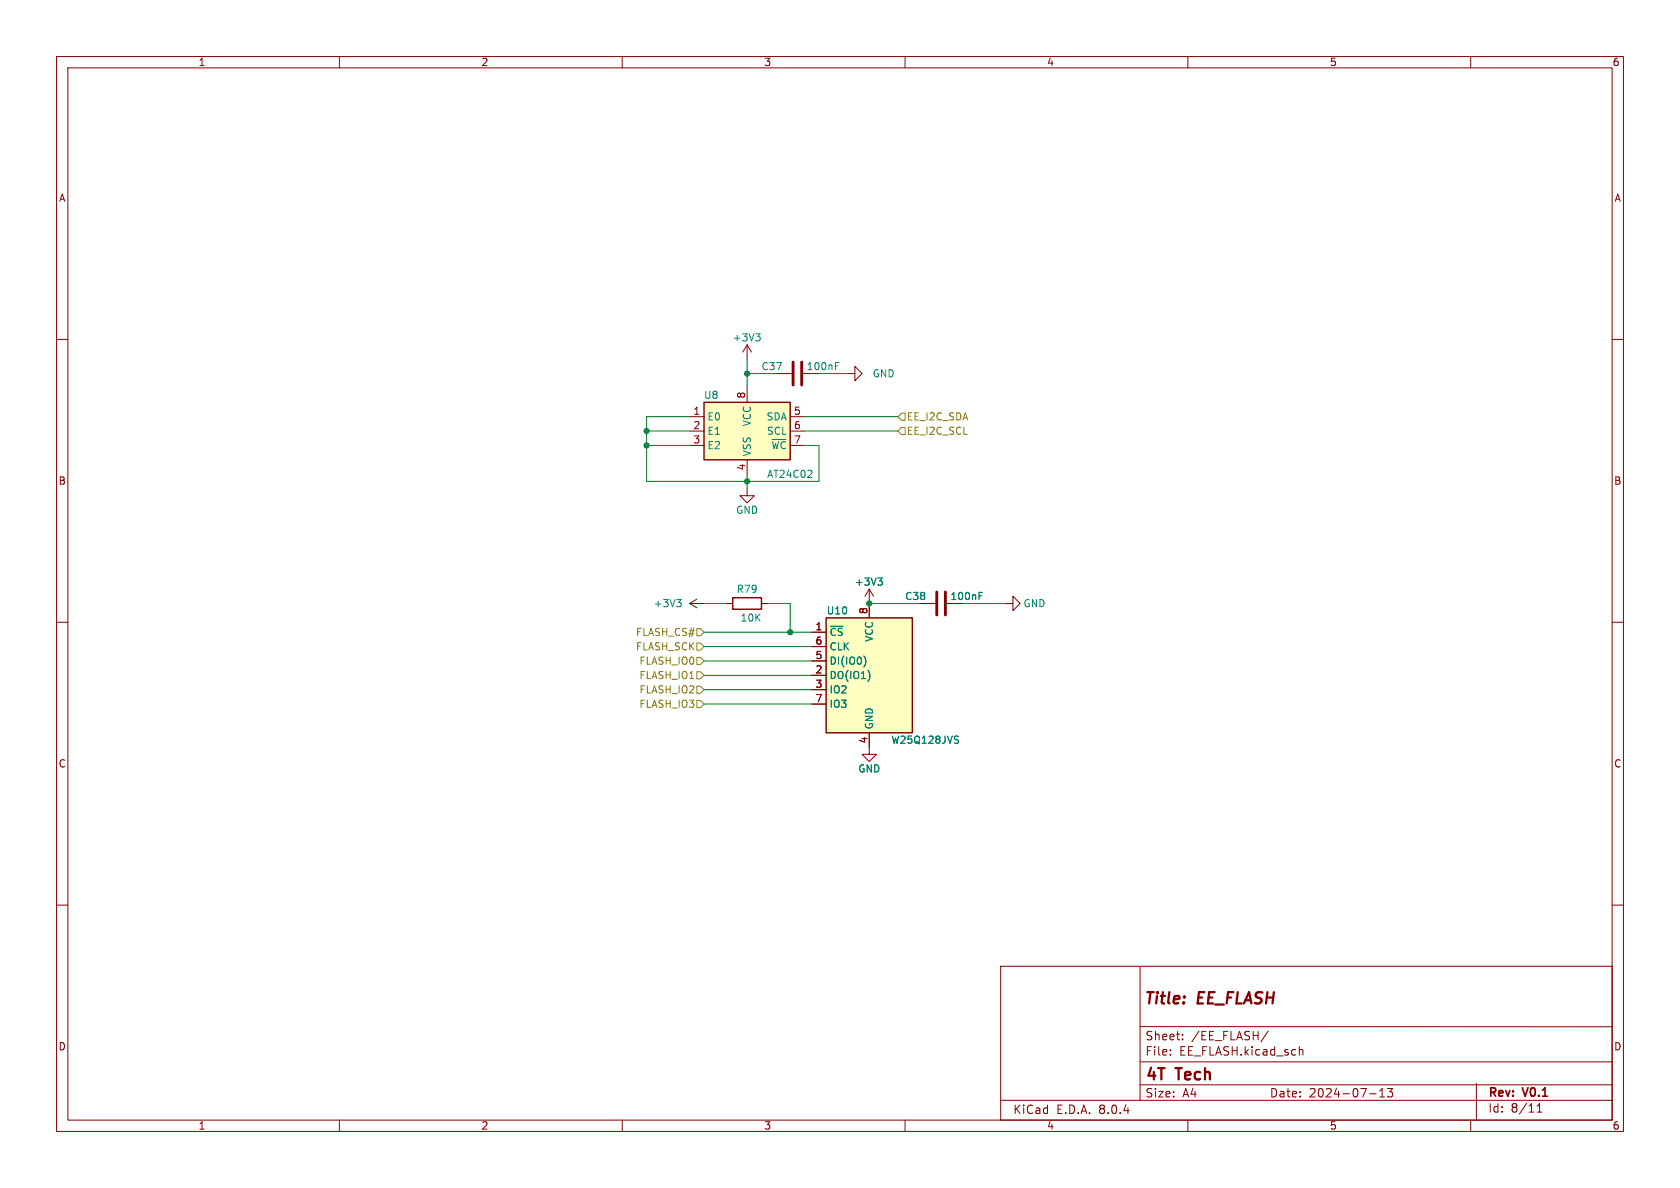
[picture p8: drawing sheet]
<svg xmlns="http://www.w3.org/2000/svg" width="297mm" height="210mm" viewBox="0 0 297 210" stroke-linecap="round" stroke-linejoin="round" font-family="sans-serif">
<g fill="none" stroke="#840000" stroke-width=".18">
<path d="M10 10h277v190h-277zM12 12h273v186h-273zM60 10v2M110 10v2M160 10v2M210 10v2M260 10v2M10 60h2M285 60h2M149.9 66h1.2v-1.2l1.3 1.2-1.3 1.3v-1.3M132.1 86.4v1.2h1.2l-1.2 1.3-1.3-1.3h1.3M10 110h2"/>
<path d="M153.7 104.1l-.8 1.3M153.7 104.1v2.6M153.7 104.1l.7 1.3M162.6 106.7h2.8M167.4 106.7h2.8M285 110h2M153.7 132.1v1.3h1.2l-1.2 1.2-1.3-1.2h1.3M10 160h2M285 160h2M176.9 170.8h108.1v27.2h-108.1zM201.5 170.9v23.7M60 198v2"/>
<path d="M110 198v2M160 198v2M177 194.5h108M201.5 181.5h83.5M201.5 191.8h83.5M201.5 187.7h83.5M206.9 186.4v.1M206.9 185.6v.1M209.1 183.7v.1M209.1 182.9v.1M210 198v2M224.2 182.2l-1.3 2"/>
<path d="M229.7 185v1.5M229.7 185.7l.2-.2 .4 .1v.9M242.1 193.3h1.2M243.9 193.9h.9M243.9 192.8l.4-.4v1.5M245.3 192.4h.9l-.5 .6 .4 .1v.7l-.2 .1h-.4l-.2-.1M260 198v2M261 191.5v6.5M271.7 196.6h.9M271.7 195.5l.5-.4v1.5"/>
</g>
<path d="M165.6 104.6v4.1M167.1 104.6v4.1" fill="none" stroke="#840000" stroke-width=".51"/>
<path d="M155.2 102.2h.8l-.5 .5M155.7 102.7l.3 .2v.3l-.3 .2M173.1 105.3h.4M173.1 104.7h.6" fill="none" stroke="#008484" stroke-width=".18"/>
<path d="M146 109.2h15.3v20.3h-15.3z" fill="#ffffc2"/>
<path d="M146 109.2h15.3v20.3h-15.3z" fill="none" stroke="#840000" stroke-width=".25"/>
<g fill="none" stroke="#840000" stroke-width=".18">
<path d="M132.1 61l-.8 1.2M132.1 61v2.5M132.1 61l.7 1.2M137.2 66h2.8M142 66h2.8M121.9 106.7l1.3 .7M121.9 106.7h2.6M123.2 105.9l-1.3 .8M143.5 111.8h2.5M143.5 119.4h2.5M143.5 116.8h2.5M143.5 114.3h2.5"/>
<path d="M153.7 106.7v2.5M177.8 106.7h1.3v-1.3l1.2 1.3-1.2 1.3v-1.3M143.5 121.9h2.5M143.5 124.5h2.5M153.7 129.5v2.6"/>
</g>
<path d="M133.6 59h.8l-.4 .5M134.1 59.5l.3 .2v.3l-.3 .3M147.7 64.7h.4M147.7 64.1h.6M119.6 106h.8l-.4 .5M120.2 106.5l.2 .2v.3l-.2 .3M152.8 116a1.49 1.49 0 0 1 0 1.8M153.7 119.1v.8M169 130.1l.4 .1M169.2 130.8l.2 .2-.2 .4" fill="none" stroke="#008484" stroke-width=".18"/>
<path d="M140.2 64v4.1M141.7 64v4.1" fill="none" stroke="#840000" stroke-width=".51"/>
<path d="M124.5 71.1h15.2v10.2h-15.2z" fill="#ffffc2"/>
<path d="M124.5 71.1h15.2v10.2h-15.2zM129.5 105.7h5.1v2h-5.1z" fill="none" stroke="#840000" stroke-width=".25"/>
<g fill="none" stroke="#840000" stroke-width=".18">
<path d="M121.9 73.7h2.6M121.9 76.2h2.6M121.9 78.7h2.6M132.1 68.6v2.5M139.7 73.7h2.5M139.7 76.2h2.5M139.7 78.7h2.5M132.1 81.3v2.5M128.3 106.7h1.2M134.6 106.7h1.3M143.5 111.8h2.5M143.5 119.4h2.5"/>
<path d="M143.5 116.8h2.5M143.5 114.3h2.5M153.7 106.7v2.5M162.6 106.7h2.8M167.4 106.7h2.8M143.5 121.9h2.5M143.5 124.5h2.5M153.7 129.5v2.6"/>
</g>
<path d="M142.8 84.4h.7M143.5 83.3v.4M152.8 116a1.49 1.49 0 0 1 0 1.8M153.7 119.1v.8M155.2 102.2h.8l-.5 .5M155.7 102.7l.3 .2v.3l-.3 .2M173.1 105.3h.4M173.1 104.7h.6M169 130.1l.4 .1M169.2 130.8l.2 .2-.2 .4" fill="none" stroke="#008484" stroke-width=".18"/>
<path d="M159.4 75.6h.6v1.2h-.6l-.7-.6zM159.4 73h.6v1.3h-.6l-.7-.6zM123.2 113.7h.6l.7 .6-.7 .6h-.6zM123.2 111.1h.6l.7 .7-.7 .6h-.6zM123.2 118.7h.6l.7 .7-.7 .6h-.6zM123.2 116.2h.6l.7 .6-.7 .7h-.6zM123.2 123.8h.6l.7 .7-.7 .6h-.6zM123.2 121.3h.6l.7 .6-.7 .7h-.6z" fill="none" stroke="#848400" stroke-width=".18"/>
<g fill="none" stroke="#008400" stroke-width=".18">
<path d="M114.3 76.2h7.6M114.3 78.7h7.6M121.9 73.7h-7.6v11.4h30.5v-6.4h-2.6M132.1 66h5.1M132.1 63.5v5.1M142.2 76.2h16.5M142.2 73.7h16.5M144.8 66h5.1M132.1 83.8v2.6M124.5 106.7h3.8M124.5 119.4h19M124.5 114.3h19"/>
<path d="M124.5 116.8h19M124.5 111.8h19M135.9 106.7h3.8v5.1M153.7 106.7h8.9M170.2 106.7h7.6M124.5 124.5h19M124.5 121.9h19"/>
</g>
<g fill="#008400" stroke="#008400" stroke-width=".18">
<circle cx="132.1" cy="85.1" r=".46"/>
<circle cx="132.1" cy="66" r=".46"/>
<circle cx="153.7" cy="106.7" r=".46"/>
<circle cx="139.7" cy="111.8" r=".46"/>
<circle cx="114.3" cy="78.7" r=".46"/>
<circle cx="114.3" cy="76.2" r=".46"/>
</g>
<g font-size="2.8" fill="#840000">
<text x="202.1" y="178.1">Title:</text>
<text x="211.8" y="178.1">EE_FLASH</text>
<text x="202.4" y="191.5">4T</text>
<text x="208.1" y="191.5">Tech</text>
</g>
<g font-size="2.1" fill="#840000">
<text x="202.4" y="184.1">Sheet:</text>
<text x="210.6" y="184.1">/EE_FLASH/</text>
<text x="202.4" y="186.8">File:</text>
<text x="208.5" y="186.8">EE_FLASH.kicad_sch</text>
<text x="179" y="197.1">KiCad</text>
<text x="186.7" y="197.1">E.D.A.</text>
<text x="194.3" y="197.1">8.0.4</text>
<text x="202.4" y="194.2">Size:</text>
<text x="209" y="194.2">A4</text>
<text x="224.4" y="194.2">Date:</text>
<text x="231.4" y="194.2">2024-07-13</text>
<text x="263" y="194.3">Rev:</text>
<text x="263" y="196.9">Id:</text>
<text x="267.1" y="196.9">8/11</text>
<text x="269.4" y="194.3">V0.1</text>
</g>
<g font-size="1.8" fill="#840000">
<text x="35" y="11.9">1</text>
<text x="85" y="11.9">2</text>
<text x="135" y="11.9">3</text>
<text x="185" y="11.9">4</text>
<text x="235" y="11.9">5</text>
<text x="285" y="11.9">6</text>
<text x="10.3" y="35.9">A</text>
<text x="285.3" y="35.9">A</text>
<text x="131.8" y="70.6" transform="rotate(-90 131.8 70.6)">8</text>
<text x="122.5" y="73.4">1</text>
<text x="122.5" y="75.9">2</text>
<text x="140.3" y="73.4">5</text>
<text x="140.3" y="75.9">6</text>
<text x="122.5" y="78.5">3</text>
<text x="131.8" y="83.3" transform="rotate(-90 131.8 83.3)">4</text>
<text x="140.3" y="78.5">7</text>
<text x="10.3" y="85.9">B</text>
<text x="285.3" y="85.9">B</text>
<text x="144.1" y="111.5">1</text>
<text x="153.4" y="108.7" transform="rotate(-90 153.4 108.7)">8</text>
<text x="144.1" y="119.1">2</text>
<text x="144.1" y="116.6">5</text>
<text x="144.1" y="114">6</text>
<text x="144.1" y="121.7">3</text>
<text x="144.1" y="124.2">7</text>
<text x="153.4" y="131.5" transform="rotate(-90 153.4 131.5)">4</text>
<text x="10.3" y="135.9">C</text>
<text x="285.3" y="135.9">C</text>
<text x="10.3" y="185.9">D</text>
<text x="285.3" y="185.9">D</text>
<text x="35" y="199.9">1</text>
<text x="85" y="199.9">2</text>
<text x="135" y="199.9">3</text>
<text x="185" y="199.9">4</text>
<text x="235" y="199.9">5</text>
<text x="285" y="199.9">6</text>
</g>
<g font-size="1.8" fill="#008484">
<text x="129.4" y="60.6">+3V3</text>
<text x="134.5" y="65.6">C37</text>
<text x="142.5" y="65.6">100nF</text>
<text x="124.4" y="70.7">U8</text>
<text x="154.2" y="66.9">GND</text>
<text x="125" y="74.5">E0</text>
<text x="125" y="77.1">E1</text>
<text x="132.9" y="75.5" transform="rotate(-90 132.9 75.5)">VCC</text>
<text x="135.4" y="74.5">SDA</text>
<text x="135.5" y="77.1">SCL</text>
<text x="125" y="79.6">E2</text>
<text x="132.9" y="80.8" transform="rotate(-90 132.9 80.8)">VSS</text>
<text x="136.3" y="79.6">~{WC}</text>
<text x="135.5" y="84.7">AT24C02</text>
<text x="130" y="91">GND</text>
<text x="115.5" y="107.5">+3V3</text>
<text x="130.1" y="105">R79</text>
<text x="151" y="103.7">+3V3</text>
<text x="159.9" y="106.3">C38</text>
<text x="167.9" y="106.3">100nF</text>
<text x="180.8" y="107.5">GND</text>
<text x="130.8" y="110.1">10K</text>
<text x="146.1" y="108.8">U10</text>
<text x="146.6" y="112.6">~{CS}</text>
<text x="154.5" y="113.6" transform="rotate(-90 154.5 113.6)">VCC</text>
<text x="146.6" y="117.7">DI(IO0)</text>
<text x="146.6" y="115.2">CLK</text>
<text x="146.6" y="120.2">DO(IO1)</text>
<text x="146.6" y="122.8">IO2</text>
<text x="146.6" y="125.3">IO3</text>
<text x="154.5" y="129" transform="rotate(-90 154.5 129)">GND</text>
<text x="157.5" y="131.7">W25Q128JVS</text>
<text x="151.6" y="136.8">GND</text>
</g>
<g font-size="1.8" fill="#848400">
<text x="160.2" y="77.1">EE_I2C_SCL</text>
<text x="160.2" y="74.5">EE_I2C_SDA</text>
<text x="112.3" y="112.6">FLASH_CS#</text>
<text x="112.3" y="115.2">FLASH_SCK</text>
<text x="112.9" y="117.7">FLASH_IO0</text>
<text x="112.9" y="125.3">FLASH_IO3</text>
<text x="112.9" y="120.2">FLASH_IO1</text>
<text x="112.9" y="122.8">FLASH_IO2</text>
</g>
</svg>
